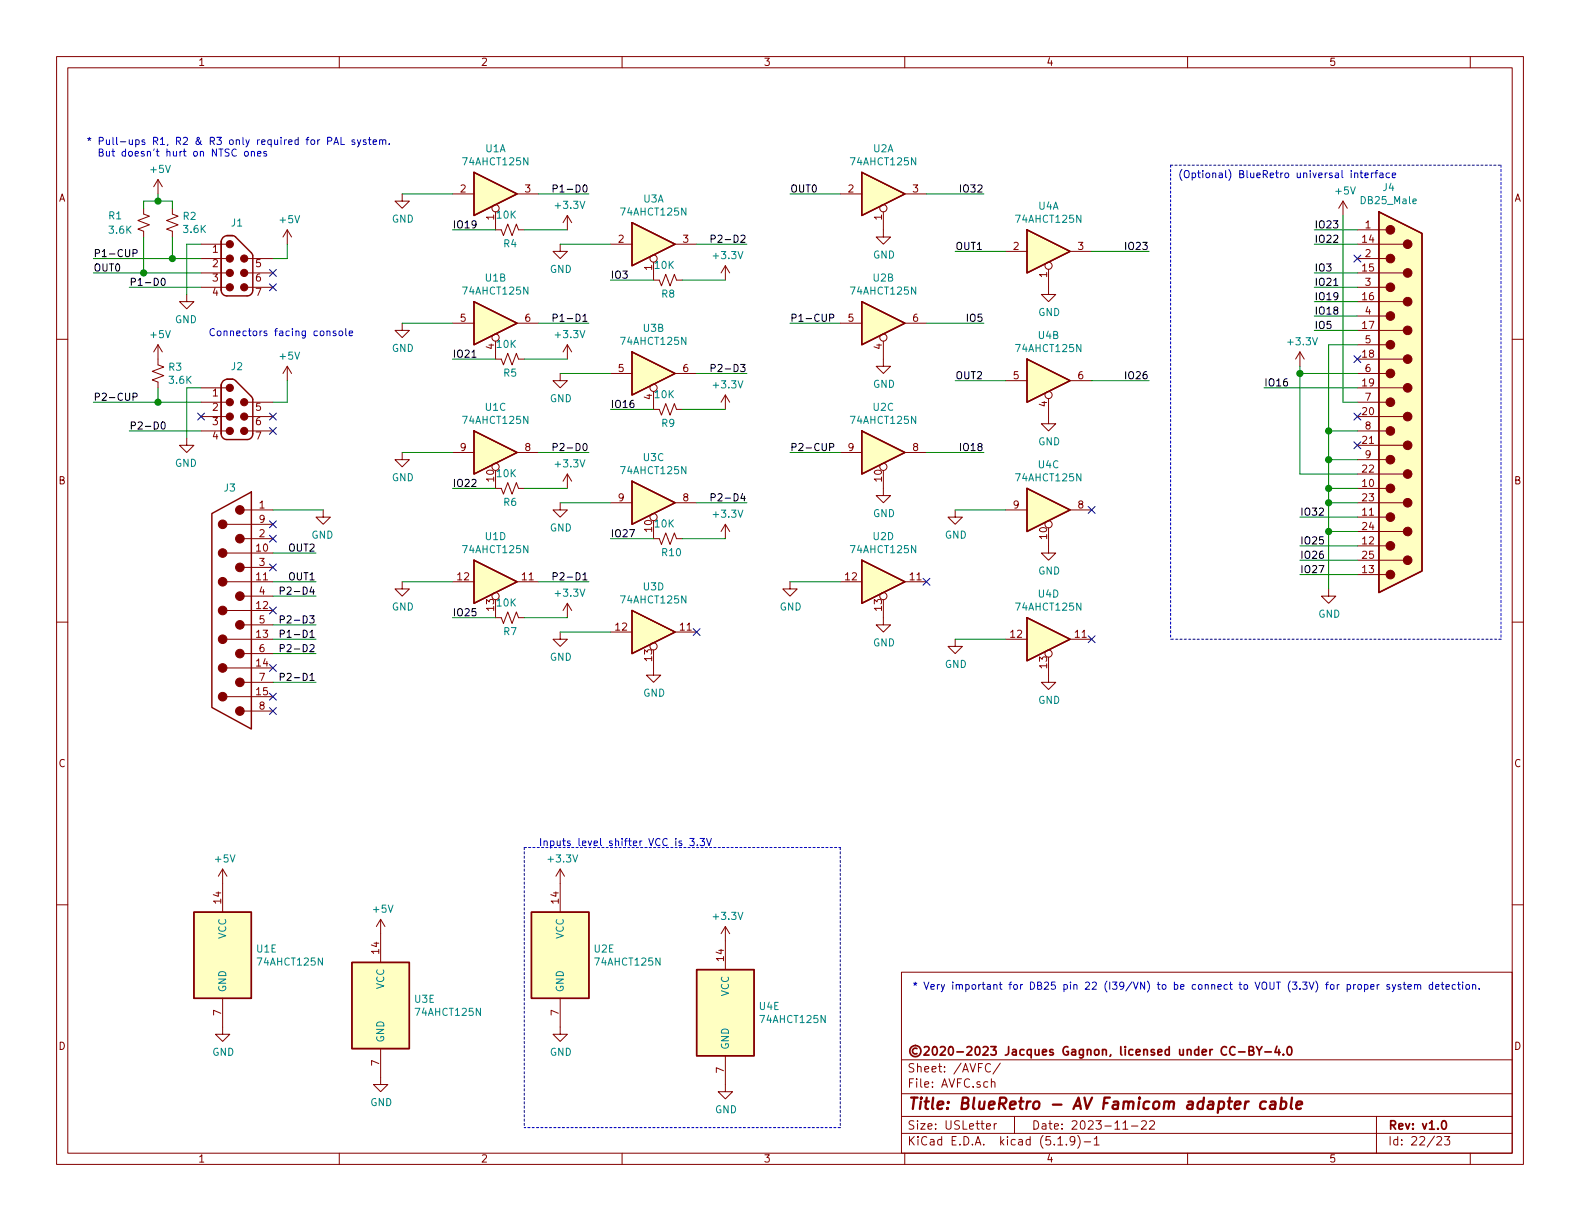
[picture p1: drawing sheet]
EESchema Schematic File Version 4
EELAYER 30 0
EELAYER END
$Descr USLetter 11000 8500
encoding utf-8
Sheet 22 23
Title "BlueRetro - AV Famicom adapter cable"
Date "2023-11-22"
Rev "v1.0"
Comp "©2020-2023 Jacques Gagnon, licensed under CC-BY-4.0"
Comment1 ""
Comment2 ""
Comment3 ""
Comment4 ""
$EndDescr
$Comp
L 74xx:74LS125 U?
U 1 1
P 3450 1350
AR Path="/5F127084/6565B64D" Ref="U?"  Part="1" 
AR Path="/5F1E85DD/6565B64D" Ref="U?"  Part="1" 
AR Path="/65620D27/6565B64D" Ref="U1"  Part="1" 
F 0 "U1" H 3450 1667 50  0000 C CNN
F 1 "74AHCT125N" H 3450 1576 50  0000 C CNN
F 2 "" H 3450 1350 50  0001 C CNN
F 3 "http://www.ti.com/lit/gpn/sn74LS125" H 3450 1350 50  0001 C CNN
	1    3450 1350
	1    0    0    -1  
$EndComp
$Comp
L 74xx:74LS125 U?
U 2 1
P 3450 2250
AR Path="/5F127084/6565B653" Ref="U?"  Part="2" 
AR Path="/5F1E85DD/6565B653" Ref="U?"  Part="2" 
AR Path="/65620D27/6565B653" Ref="U1"  Part="2" 
F 0 "U1" H 3450 2567 50  0000 C CNN
F 1 "74AHCT125N" H 3450 2476 50  0000 C CNN
F 2 "" H 3450 2250 50  0001 C CNN
F 3 "http://www.ti.com/lit/gpn/sn74LS125" H 3450 2250 50  0001 C CNN
	2    3450 2250
	1    0    0    -1  
$EndComp
$Comp
L 74xx:74LS125 U?
U 3 1
P 3450 3150
AR Path="/5F127084/6565B659" Ref="U?"  Part="3" 
AR Path="/5F1E85DD/6565B659" Ref="U?"  Part="3" 
AR Path="/65620D27/6565B659" Ref="U1"  Part="3" 
F 0 "U1" H 3450 3467 50  0000 C CNN
F 1 "74AHCT125N" H 3450 3376 50  0000 C CNN
F 2 "" H 3450 3150 50  0001 C CNN
F 3 "http://www.ti.com/lit/gpn/sn74LS125" H 3450 3150 50  0001 C CNN
	3    3450 3150
	1    0    0    -1  
$EndComp
$Comp
L 74xx:74LS125 U?
U 4 1
P 3450 4050
AR Path="/5F127084/6565B65F" Ref="U?"  Part="4" 
AR Path="/5F1E85DD/6565B65F" Ref="U?"  Part="4" 
AR Path="/65620D27/6565B65F" Ref="U1"  Part="4" 
F 0 "U1" H 3450 4367 50  0000 C CNN
F 1 "74AHCT125N" H 3450 4276 50  0000 C CNN
F 2 "" H 3450 4050 50  0001 C CNN
F 3 "http://www.ti.com/lit/gpn/sn74LS125" H 3450 4050 50  0001 C CNN
	4    3450 4050
	1    0    0    -1  
$EndComp
$Comp
L 74xx:74LS125 U?
U 1 1
P 6150 1350
AR Path="/5F127084/6565B665" Ref="U?"  Part="1" 
AR Path="/5F1E85DD/6565B665" Ref="U?"  Part="1" 
AR Path="/65620D27/6565B665" Ref="U2"  Part="1" 
F 0 "U2" H 6150 1667 50  0000 C CNN
F 1 "74AHCT125N" H 6150 1576 50  0000 C CNN
F 2 "" H 6150 1350 50  0001 C CNN
F 3 "http://www.ti.com/lit/gpn/sn74LS125" H 6150 1350 50  0001 C CNN
	1    6150 1350
	1    0    0    -1  
$EndComp
$Comp
L 74xx:74LS125 U?
U 2 1
P 6150 2250
AR Path="/5F127084/6565B66B" Ref="U?"  Part="2" 
AR Path="/5F1E85DD/6565B66B" Ref="U?"  Part="2" 
AR Path="/65620D27/6565B66B" Ref="U2"  Part="2" 
F 0 "U2" H 6150 2567 50  0000 C CNN
F 1 "74AHCT125N" H 6150 2476 50  0000 C CNN
F 2 "" H 6150 2250 50  0001 C CNN
F 3 "http://www.ti.com/lit/gpn/sn74LS125" H 6150 2250 50  0001 C CNN
	2    6150 2250
	1    0    0    -1  
$EndComp
$Comp
L 74xx:74LS125 U?
U 3 1
P 6150 3150
AR Path="/5F127084/6565B671" Ref="U?"  Part="3" 
AR Path="/5F1E85DD/6565B671" Ref="U?"  Part="3" 
AR Path="/65620D27/6565B671" Ref="U2"  Part="3" 
F 0 "U2" H 6150 3467 50  0000 C CNN
F 1 "74AHCT125N" H 6150 3376 50  0000 C CNN
F 2 "" H 6150 3150 50  0001 C CNN
F 3 "http://www.ti.com/lit/gpn/sn74LS125" H 6150 3150 50  0001 C CNN
	3    6150 3150
	1    0    0    -1  
$EndComp
$Comp
L 74xx:74LS125 U?
U 4 1
P 6150 4050
AR Path="/5F127084/6565B677" Ref="U?"  Part="4" 
AR Path="/5F1E85DD/6565B677" Ref="U?"  Part="4" 
AR Path="/65620D27/6565B677" Ref="U2"  Part="4" 
F 0 "U2" H 6150 4367 50  0000 C CNN
F 1 "74AHCT125N" H 6150 4276 50  0000 C CNN
F 2 "" H 6150 4050 50  0001 C CNN
F 3 "http://www.ti.com/lit/gpn/sn74LS125" H 6150 4050 50  0001 C CNN
	4    6150 4050
	1    0    0    -1  
$EndComp
$Comp
L 74xx:74LS125 U?
U 5 1
P 3900 6650
AR Path="/5F127084/6565B67D" Ref="U?"  Part="5" 
AR Path="/5F1E85DD/6565B67D" Ref="U?"  Part="5" 
AR Path="/65620D27/6565B67D" Ref="U2"  Part="5" 
F 0 "U2" H 4130 6696 50  0000 L CNN
F 1 "74AHCT125N" H 4130 6605 50  0000 L CNN
F 2 "" H 3900 6650 50  0001 C CNN
F 3 "http://www.ti.com/general/docs/suppproductinfo.tsp?distId=10&gotoUrl=http%3A%2F%2Fwww.ti.com%2Flit%2Fgpn%2Fsn74ahct125" H 3900 6650 50  0001 C CNN
	5    3900 6650
	1    0    0    -1  
$EndComp
$Comp
L 74xx:74LS125 U?
U 5 1
P 1550 6650
AR Path="/5F127084/6565B683" Ref="U?"  Part="5" 
AR Path="/5F1E85DD/6565B683" Ref="U?"  Part="5" 
AR Path="/65620D27/6565B683" Ref="U1"  Part="5" 
F 0 "U1" H 1780 6696 50  0000 L CNN
F 1 "74AHCT125N" H 1780 6605 50  0000 L CNN
F 2 "" H 1550 6650 50  0001 C CNN
F 3 "http://www.ti.com/general/docs/suppproductinfo.tsp?distId=10&gotoUrl=http%3A%2F%2Fwww.ti.com%2Flit%2Fgpn%2Fsn74ahct125" H 1550 6650 50  0001 C CNN
	5    1550 6650
	1    0    0    -1  
$EndComp
$Comp
L power:GND #PWR?
U 1 1
P 6150 4300
AR Path="/5F127084/6565B689" Ref="#PWR?"  Part="1" 
AR Path="/5F1E85DD/6565B689" Ref="#PWR?"  Part="1" 
AR Path="/65620D27/6565B689" Ref="#PWR?"  Part="1" 
F 0 "#PWR?" H 6150 4050 50  0001 C CNN
F 1 "GND" H 6155 4127 50  0000 C CNN
F 2 "" H 6150 4300 50  0001 C CNN
F 3 "" H 6150 4300 50  0001 C CNN
	1    6150 4300
	1    0    0    -1  
$EndComp
$Comp
L power:GND #PWR?
U 1 1
P 6150 3400
AR Path="/5F127084/6565B68F" Ref="#PWR?"  Part="1" 
AR Path="/5F1E85DD/6565B68F" Ref="#PWR?"  Part="1" 
AR Path="/65620D27/6565B68F" Ref="#PWR?"  Part="1" 
F 0 "#PWR?" H 6150 3150 50  0001 C CNN
F 1 "GND" H 6155 3227 50  0000 C CNN
F 2 "" H 6150 3400 50  0001 C CNN
F 3 "" H 6150 3400 50  0001 C CNN
	1    6150 3400
	1    0    0    -1  
$EndComp
$Comp
L power:GND #PWR?
U 1 1
P 6150 1600
AR Path="/5F127084/6565B695" Ref="#PWR?"  Part="1" 
AR Path="/5F1E85DD/6565B695" Ref="#PWR?"  Part="1" 
AR Path="/65620D27/6565B695" Ref="#PWR?"  Part="1" 
F 0 "#PWR?" H 6150 1350 50  0001 C CNN
F 1 "GND" H 6155 1427 50  0000 C CNN
F 2 "" H 6150 1600 50  0001 C CNN
F 3 "" H 6150 1600 50  0001 C CNN
	1    6150 1600
	1    0    0    -1  
$EndComp
$Comp
L power:GND #PWR?
U 1 1
P 6150 2500
AR Path="/5F127084/6565B69B" Ref="#PWR?"  Part="1" 
AR Path="/5F1E85DD/6565B69B" Ref="#PWR?"  Part="1" 
AR Path="/65620D27/6565B69B" Ref="#PWR?"  Part="1" 
F 0 "#PWR?" H 6150 2250 50  0001 C CNN
F 1 "GND" H 6155 2327 50  0000 C CNN
F 2 "" H 6150 2500 50  0001 C CNN
F 3 "" H 6150 2500 50  0001 C CNN
	1    6150 2500
	1    0    0    -1  
$EndComp
$Comp
L power:GND #PWR?
U 1 1
P 3900 7150
AR Path="/5F127084/6565B6A1" Ref="#PWR?"  Part="1" 
AR Path="/5F1E85DD/6565B6A1" Ref="#PWR?"  Part="1" 
AR Path="/65620D27/6565B6A1" Ref="#PWR?"  Part="1" 
F 0 "#PWR?" H 3900 6900 50  0001 C CNN
F 1 "GND" H 3905 6977 50  0000 C CNN
F 2 "" H 3900 7150 50  0001 C CNN
F 3 "" H 3900 7150 50  0001 C CNN
	1    3900 7150
	1    0    0    -1  
$EndComp
$Comp
L power:GND #PWR?
U 1 1
P 1550 7150
AR Path="/5F127084/6565B6A7" Ref="#PWR?"  Part="1" 
AR Path="/5F1E85DD/6565B6A7" Ref="#PWR?"  Part="1" 
AR Path="/65620D27/6565B6A7" Ref="#PWR?"  Part="1" 
F 0 "#PWR?" H 1550 6900 50  0001 C CNN
F 1 "GND" H 1555 6977 50  0000 C CNN
F 2 "" H 1550 7150 50  0001 C CNN
F 3 "" H 1550 7150 50  0001 C CNN
	1    1550 7150
	1    0    0    -1  
$EndComp
$Comp
L power:+3.3V #PWR?
U 1 1
P 3900 6150
AR Path="/5F127084/6565B6AD" Ref="#PWR?"  Part="1" 
AR Path="/5F1E85DD/6565B6AD" Ref="#PWR?"  Part="1" 
AR Path="/65620D27/6565B6AD" Ref="#PWR?"  Part="1" 
F 0 "#PWR?" H 3900 6000 50  0001 C CNN
F 1 "+3.3V" H 3915 6323 50  0000 C CNN
F 2 "" H 3900 6150 50  0001 C CNN
F 3 "" H 3900 6150 50  0001 C CNN
	1    3900 6150
	1    0    0    -1  
$EndComp
$Comp
L power:+5V #PWR?
U 1 1
P 1550 6150
AR Path="/5F127084/6565B6B3" Ref="#PWR?"  Part="1" 
AR Path="/5F1E85DD/6565B6B3" Ref="#PWR?"  Part="1" 
AR Path="/65620D27/6565B6B3" Ref="#PWR?"  Part="1" 
F 0 "#PWR?" H 1550 6000 50  0001 C CNN
F 1 "+5V" H 1565 6323 50  0000 C CNN
F 2 "" H 1550 6150 50  0001 C CNN
F 3 "" H 1550 6150 50  0001 C CNN
	1    1550 6150
	1    0    0    -1  
$EndComp
Text Notes 3750 5900 0    50   ~ 0
Inputs level shifter VCC is 3.3V
Wire Wire Line
	3450 1600 3150 1600
Wire Wire Line
	3450 2500 3150 2500
Wire Wire Line
	3450 3400 3150 3400
Wire Wire Line
	3450 4300 3150 4300
Wire Wire Line
	3750 1350 4100 1350
Wire Wire Line
	3750 2250 4100 2250
Wire Wire Line
	3750 3150 4100 3150
Wire Wire Line
	3750 4050 4100 4050
Wire Wire Line
	5850 1350 5500 1350
Wire Wire Line
	5850 2250 5500 2250
Wire Wire Line
	5850 3150 5500 3150
Wire Wire Line
	5850 4050 5500 4050
Wire Wire Line
	6450 3150 6850 3150
Wire Wire Line
	6450 2250 6850 2250
Wire Wire Line
	6450 1350 6850 1350
Text Label 6850 2250 2    50   ~ 0
IO5
Text Label 6850 3150 2    50   ~ 0
IO18
$Comp
L Connector_Gaming:NES J?
U 1 1
P 1600 2900
AR Path="/5F127084/6565B6CF" Ref="J?"  Part="1" 
AR Path="/5F1E85DD/6565B6CF" Ref="J?"  Part="1" 
AR Path="/65620D27/6565B6CF" Ref="J2"  Part="1" 
F 0 "J2" H 1650 3250 50  0000 C CNN
F 1 "Conn_01x07" H 1600 3350 50  0001 C CNN
F 2 "" H 1600 2900 50  0001 C CNN
F 3 "~" H 1600 2900 50  0001 C CNN
	1    1600 2900
	1    0    0    -1  
$EndComp
$Comp
L power:GND #PWR?
U 1 1
P 1300 2050
AR Path="/5F127084/6565B6D5" Ref="#PWR?"  Part="1" 
AR Path="/5F1E85DD/6565B6D5" Ref="#PWR?"  Part="1" 
AR Path="/65620D27/6565B6D5" Ref="#PWR?"  Part="1" 
F 0 "#PWR?" H 1300 1800 50  0001 C CNN
F 1 "GND" H 1305 1877 50  0000 C CNN
F 2 "" H 1300 2050 50  0001 C CNN
F 3 "" H 1300 2050 50  0001 C CNN
	1    1300 2050
	-1   0    0    -1  
$EndComp
$Comp
L power:GND #PWR?
U 1 1
P 1300 3050
AR Path="/5F127084/6565B6DB" Ref="#PWR?"  Part="1" 
AR Path="/5F1E85DD/6565B6DB" Ref="#PWR?"  Part="1" 
AR Path="/65620D27/6565B6DB" Ref="#PWR?"  Part="1" 
F 0 "#PWR?" H 1300 2800 50  0001 C CNN
F 1 "GND" H 1305 2877 50  0000 C CNN
F 2 "" H 1300 3050 50  0001 C CNN
F 3 "" H 1300 3050 50  0001 C CNN
	1    1300 3050
	-1   0    0    -1  
$EndComp
$Comp
L power:+5V #PWR?
U 1 1
P 2000 2650
AR Path="/5F127084/6565B6E1" Ref="#PWR?"  Part="1" 
AR Path="/5F1E85DD/6565B6E1" Ref="#PWR?"  Part="1" 
AR Path="/65620D27/6565B6E1" Ref="#PWR?"  Part="1" 
F 0 "#PWR?" H 2000 2500 50  0001 C CNN
F 1 "+5V" H 2015 2823 50  0000 C CNN
F 2 "" H 2000 2650 50  0001 C CNN
F 3 "" H 2000 2650 50  0001 C CNN
	1    2000 2650
	1    0    0    -1  
$EndComp
$Comp
L power:+5V #PWR?
U 1 1
P 2000 1700
AR Path="/5F127084/6565B6E7" Ref="#PWR?"  Part="1" 
AR Path="/5F1E85DD/6565B6E7" Ref="#PWR?"  Part="1" 
AR Path="/65620D27/6565B6E7" Ref="#PWR?"  Part="1" 
F 0 "#PWR?" H 2000 1550 50  0001 C CNN
F 1 "+5V" H 2015 1873 50  0000 C CNN
F 2 "" H 2000 1700 50  0001 C CNN
F 3 "" H 2000 1700 50  0001 C CNN
	1    2000 1700
	1    0    0    -1  
$EndComp
$Comp
L Connector_Gaming:Atari5200_Famicom_NeoGeoAES_PCGamePort_DA15 J?
U 1 1
P 1600 4250
AR Path="/5F1E85DD/6565B6ED" Ref="J?"  Part="1" 
AR Path="/65620D27/6565B6ED" Ref="J3"  Part="1" 
F 0 "J3" H 1600 3400 50  0000 C CNN
F 1 "DB15_Female" H 1506 5151 50  0001 C CNN
F 2 "" H 1600 4250 50  0001 C CNN
F 3 " ~" H 1600 4250 50  0001 C CNN
	1    1600 4250
	-1   0    0    1   
$EndComp
Wire Wire Line
	1900 4450 2200 4450
Wire Wire Line
	1900 4750 2200 4750
NoConn ~ 1900 3750
NoConn ~ 1900 3950
NoConn ~ 1900 4250
NoConn ~ 1900 4650
NoConn ~ 1900 4850
NoConn ~ 1900 4950
Text Label 2200 4450 2    50   ~ 0
P1-D1
Text Label 2200 4750 2    50   ~ 0
P2-D1
Wire Wire Line
	1400 2700 1300 2700
Text Label 650  2800 0    50   ~ 0
P2-CUP
Wire Wire Line
	1400 3000 900  3000
NoConn ~ 1900 2900
NoConn ~ 1900 3000
NoConn ~ 1400 2900
Text Label 900  3000 0    50   ~ 0
P2-D0
Wire Wire Line
	1300 2700 1300 3050
Wire Wire Line
	1400 1700 1300 1700
Text Label 650  1800 0    50   ~ 0
P1-CUP
Text Label 650  1900 0    50   ~ 0
OUT0
Text Label 900  2000 0    50   ~ 0
P1-D0
NoConn ~ 1900 1900
NoConn ~ 1900 2000
Text Label 3150 1600 0    50   ~ 0
IO19
Text Label 3150 2500 0    50   ~ 0
IO21
Text Label 3150 3400 0    50   ~ 0
IO22
Text Label 3150 4300 0    50   ~ 0
IO25
Text Label 5500 1350 0    50   ~ 0
OUT0
Text Label 5500 2250 0    50   ~ 0
P1-CUP
Text Label 5500 3150 0    50   ~ 0
P2-CUP
Text Label 4100 1350 2    50   ~ 0
P1-D0
Text Label 4100 3150 2    50   ~ 0
P2-D0
Text Label 4100 2250 2    50   ~ 0
P1-D1
Text Label 4100 4050 2    50   ~ 0
P2-D1
Text Label 6850 1350 2    50   ~ 0
IO32
$Comp
L power:GND #PWR?
U 1 1
P 5500 4050
AR Path="/5F127084/6565B71E" Ref="#PWR?"  Part="1" 
AR Path="/5F1E85DD/6565B71E" Ref="#PWR?"  Part="1" 
AR Path="/65620D27/6565B71E" Ref="#PWR?"  Part="1" 
F 0 "#PWR?" H 5500 3800 50  0001 C CNN
F 1 "GND" H 5505 3877 50  0000 C CNN
F 2 "" H 5500 4050 50  0001 C CNN
F 3 "" H 5500 4050 50  0001 C CNN
	1    5500 4050
	1    0    0    -1  
$EndComp
NoConn ~ 6450 4050
Text Notes 6350 6900 0    50   ~ 0
* Very important for DB25 pin 22 (I39/VN) to be connect to VOUT (3.3V) for proper system detection.
Wire Wire Line
	1400 2000 900  2000
Wire Wire Line
	1300 1700 1300 2050
$Comp
L Connector_Gaming:NES J?
U 1 1
P 1600 1900
AR Path="/5F127084/6565B76F" Ref="J?"  Part="1" 
AR Path="/5F1E85DD/6565B76F" Ref="J?"  Part="1" 
AR Path="/65620D27/6565B76F" Ref="J1"  Part="1" 
F 0 "J1" H 1650 2250 50  0000 C CNN
F 1 "Conn_01x07" H 1600 2350 50  0001 C CNN
F 2 "" H 1600 1900 50  0001 C CNN
F 3 "~" H 1600 1900 50  0001 C CNN
	1    1600 1900
	1    0    0    -1  
$EndComp
Wire Wire Line
	1900 1800 2000 1800
Wire Wire Line
	2000 1800 2000 1700
Text Notes 1450 2350 0    50   ~ 0
Connectors facing console
Wire Wire Line
	1900 2800 2000 2800
Wire Wire Line
	2000 2800 2000 2650
$Comp
L Device:R_Small_US R?
U 1 1
P 1200 1550
AR Path="/5F1E85DD/6565B77A" Ref="R?"  Part="1" 
AR Path="/65620D27/6565B77A" Ref="R2"  Part="1" 
F 0 "R2" H 1268 1596 50  0000 L CNN
F 1 "3.6K" H 1268 1505 50  0000 L CNN
F 2 "" H 1200 1550 50  0001 C CNN
F 3 "~" H 1200 1550 50  0001 C CNN
	1    1200 1550
	1    0    0    -1  
$EndComp
Wire Wire Line
	650  1900 1000 1900
Wire Wire Line
	650  2800 1100 2800
$Comp
L Device:R_Small_US R?
U 1 1
P 1000 1550
AR Path="/5F1E85DD/6565B782" Ref="R?"  Part="1" 
AR Path="/65620D27/6565B782" Ref="R1"  Part="1" 
F 0 "R1" H 750 1600 50  0000 L CNN
F 1 "3.6K" H 750 1500 50  0000 L CNN
F 2 "" H 1000 1550 50  0001 C CNN
F 3 "~" H 1000 1550 50  0001 C CNN
	1    1000 1550
	1    0    0    -1  
$EndComp
$Comp
L Device:R_Small_US R?
U 1 1
P 1100 2600
AR Path="/5F1E85DD/6565B788" Ref="R?"  Part="1" 
AR Path="/65620D27/6565B788" Ref="R3"  Part="1" 
F 0 "R3" H 1168 2646 50  0000 L CNN
F 1 "3.6K" H 1168 2555 50  0000 L CNN
F 2 "" H 1100 2600 50  0001 C CNN
F 3 "~" H 1100 2600 50  0001 C CNN
	1    1100 2600
	1    0    0    -1  
$EndComp
$Comp
L power:+5V #PWR?
U 1 1
P 1100 2500
AR Path="/5F127084/6565B78E" Ref="#PWR?"  Part="1" 
AR Path="/5F1E85DD/6565B78E" Ref="#PWR?"  Part="1" 
AR Path="/65620D27/6565B78E" Ref="#PWR?"  Part="1" 
F 0 "#PWR?" H 1100 2350 50  0001 C CNN
F 1 "+5V" H 1115 2673 50  0000 C CNN
F 2 "" H 1100 2500 50  0001 C CNN
F 3 "" H 1100 2500 50  0001 C CNN
	1    1100 2500
	1    0    0    -1  
$EndComp
$Comp
L power:+5V #PWR?
U 1 1
P 1100 1350
AR Path="/5F127084/6565B794" Ref="#PWR?"  Part="1" 
AR Path="/5F1E85DD/6565B794" Ref="#PWR?"  Part="1" 
AR Path="/65620D27/6565B794" Ref="#PWR?"  Part="1" 
F 0 "#PWR?" H 1100 1200 50  0001 C CNN
F 1 "+5V" H 1115 1523 50  0000 C CNN
F 2 "" H 1100 1350 50  0001 C CNN
F 3 "" H 1100 1350 50  0001 C CNN
	1    1100 1350
	1    0    0    -1  
$EndComp
Wire Wire Line
	1100 2700 1100 2800
Connection ~ 1100 2800
Wire Wire Line
	1100 2800 1400 2800
Wire Wire Line
	1000 1450 1000 1400
Wire Wire Line
	1000 1400 1100 1400
Wire Wire Line
	1100 1400 1100 1350
Wire Wire Line
	1100 1400 1200 1400
Wire Wire Line
	1200 1400 1200 1450
Connection ~ 1100 1400
Wire Wire Line
	650  1800 1200 1800
Wire Wire Line
	1200 1650 1200 1800
Connection ~ 1200 1800
Wire Wire Line
	1200 1800 1400 1800
Wire Wire Line
	1000 1650 1000 1900
Connection ~ 1000 1900
Wire Wire Line
	1000 1900 1400 1900
Text Notes 600  1100 0    50   ~ 0
* Pull-ups R1, R2 & R3 only required for PAL system.\n  But doesn't hurt on NTSC ones
Wire Wire Line
	3150 1350 2800 1350
$Comp
L power:GND #PWR?
U 1 1
P 2800 1350
AR Path="/5F127084/6565B7AC" Ref="#PWR?"  Part="1" 
AR Path="/5F1E85DD/6565B7AC" Ref="#PWR?"  Part="1" 
AR Path="/65620D27/6565B7AC" Ref="#PWR?"  Part="1" 
F 0 "#PWR?" H 2800 1100 50  0001 C CNN
F 1 "GND" H 2805 1177 50  0000 C CNN
F 2 "" H 2800 1350 50  0001 C CNN
F 3 "" H 2800 1350 50  0001 C CNN
	1    2800 1350
	1    0    0    -1  
$EndComp
Wire Wire Line
	3150 2250 2800 2250
$Comp
L power:GND #PWR?
U 1 1
P 2800 2250
AR Path="/5F127084/6565B7B3" Ref="#PWR?"  Part="1" 
AR Path="/5F1E85DD/6565B7B3" Ref="#PWR?"  Part="1" 
AR Path="/65620D27/6565B7B3" Ref="#PWR?"  Part="1" 
F 0 "#PWR?" H 2800 2000 50  0001 C CNN
F 1 "GND" H 2805 2077 50  0000 C CNN
F 2 "" H 2800 2250 50  0001 C CNN
F 3 "" H 2800 2250 50  0001 C CNN
	1    2800 2250
	1    0    0    -1  
$EndComp
Wire Wire Line
	3150 3150 2800 3150
$Comp
L power:GND #PWR?
U 1 1
P 2800 3150
AR Path="/5F127084/6565B7BA" Ref="#PWR?"  Part="1" 
AR Path="/5F1E85DD/6565B7BA" Ref="#PWR?"  Part="1" 
AR Path="/65620D27/6565B7BA" Ref="#PWR?"  Part="1" 
F 0 "#PWR?" H 2800 2900 50  0001 C CNN
F 1 "GND" H 2805 2977 50  0000 C CNN
F 2 "" H 2800 3150 50  0001 C CNN
F 3 "" H 2800 3150 50  0001 C CNN
	1    2800 3150
	1    0    0    -1  
$EndComp
Wire Wire Line
	3150 4050 2800 4050
$Comp
L power:GND #PWR?
U 1 1
P 2800 4050
AR Path="/5F127084/6565B7C1" Ref="#PWR?"  Part="1" 
AR Path="/5F1E85DD/6565B7C1" Ref="#PWR?"  Part="1" 
AR Path="/65620D27/6565B7C1" Ref="#PWR?"  Part="1" 
F 0 "#PWR?" H 2800 3800 50  0001 C CNN
F 1 "GND" H 2805 3877 50  0000 C CNN
F 2 "" H 2800 4050 50  0001 C CNN
F 3 "" H 2800 4050 50  0001 C CNN
	1    2800 4050
	1    0    0    -1  
$EndComp
Wire Wire Line
	1900 3550 2250 3550
$Comp
L power:GND #PWR?
U 1 1
P 2250 3550
AR Path="/5F127084/6565B7C8" Ref="#PWR?"  Part="1" 
AR Path="/5F1E85DD/6565B7C8" Ref="#PWR?"  Part="1" 
AR Path="/65620D27/6565B7C8" Ref="#PWR?"  Part="1" 
F 0 "#PWR?" H 2250 3300 50  0001 C CNN
F 1 "GND" H 2255 3377 50  0000 C CNN
F 2 "" H 2250 3550 50  0001 C CNN
F 3 "" H 2250 3550 50  0001 C CNN
	1    2250 3550
	-1   0    0    -1  
$EndComp
$Comp
L Connector:DB25_Male J?
U 1 1
P 9750 2800
AR Path="/5F127084/656A1080" Ref="J?"  Part="1" 
AR Path="/5F1E85DD/656A1080" Ref="J?"  Part="1" 
AR Path="/5F2C5C0D/656A1080" Ref="J?"  Part="1" 
AR Path="/65620D27/656A1080" Ref="J4"  Part="1" 
F 0 "J4" H 9668 1308 50  0000 C CNN
F 1 "DB25_Male" H 9668 1399 50  0000 C CNN
F 2 "" H 9750 2800 50  0001 C CNN
F 3 " ~" H 9750 2800 50  0001 C CNN
	1    9750 2800
	1    0    0    1   
$EndComp
Wire Wire Line
	9150 2000 9450 2000
Wire Wire Line
	9150 2200 9450 2200
$Comp
L power:+5V #PWR?
U 1 1
P 9350 1500
AR Path="/5F127084/656A1088" Ref="#PWR?"  Part="1" 
AR Path="/5F1E85DD/656A1088" Ref="#PWR?"  Part="1" 
AR Path="/5F2C5C0D/656A1088" Ref="#PWR?"  Part="1" 
AR Path="/65620D27/656A1088" Ref="#PWR?"  Part="1" 
F 0 "#PWR?" H 9350 1350 50  0001 C CNN
F 1 "+5V" H 9365 1673 50  0000 C CNN
F 2 "" H 9350 1500 50  0001 C CNN
F 3 "" H 9350 1500 50  0001 C CNN
	1    9350 1500
	1    0    0    -1  
$EndComp
$Comp
L power:GND #PWR?
U 1 1
P 9250 4100
AR Path="/5F127084/656A108E" Ref="#PWR?"  Part="1" 
AR Path="/5F1E85DD/656A108E" Ref="#PWR?"  Part="1" 
AR Path="/5F2C5C0D/656A108E" Ref="#PWR?"  Part="1" 
AR Path="/65620D27/656A108E" Ref="#PWR?"  Part="1" 
F 0 "#PWR?" H 9250 3850 50  0001 C CNN
F 1 "GND" H 9255 3927 50  0000 C CNN
F 2 "" H 9250 4100 50  0001 C CNN
F 3 "" H 9250 4100 50  0001 C CNN
	1    9250 4100
	1    0    0    -1  
$EndComp
Wire Wire Line
	9450 2400 9250 2400
Wire Wire Line
	9450 3200 9250 3200
Wire Wire Line
	9350 1500 9350 2800
Wire Wire Line
	9350 2800 9450 2800
$Comp
L power:+3.3V #PWR?
U 1 1
P 9050 2550
AR Path="/5F127084/656A1098" Ref="#PWR?"  Part="1" 
AR Path="/5F1E85DD/656A1098" Ref="#PWR?"  Part="1" 
AR Path="/5F2C5C0D/656A1098" Ref="#PWR?"  Part="1" 
AR Path="/65620D27/656A1098" Ref="#PWR?"  Part="1" 
F 0 "#PWR?" H 9050 2400 50  0001 C CNN
F 1 "+3.3V" H 9065 2723 50  0000 C CNN
F 2 "" H 9050 2550 50  0001 C CNN
F 3 "" H 9050 2550 50  0001 C CNN
	1    9050 2550
	1    0    0    -1  
$EndComp
Text Label 9150 2100 0    50   ~ 0
IO19
Text Label 9150 2000 0    50   ~ 0
IO21
Text Label 9150 1700 0    50   ~ 0
IO22
Text Label 9050 3800 0    50   ~ 0
IO25
Wire Wire Line
	9450 2300 9150 2300
Wire Wire Line
	9050 2600 9050 2550
Wire Wire Line
	9050 2600 9450 2600
Text Label 9150 2300 0    50   ~ 0
IO5
Text Label 9150 2200 0    50   ~ 0
IO18
Text Label 9050 3600 0    50   ~ 0
IO32
Wire Wire Line
	9250 2400 9250 3000
Wire Wire Line
	9250 4100 9250 3700
Connection ~ 9250 3200
Wire Wire Line
	9450 3000 9250 3000
Connection ~ 9250 3000
Wire Wire Line
	9250 3000 9250 3200
Wire Wire Line
	9450 2100 9150 2100
Wire Wire Line
	9450 1700 9150 1700
Wire Wire Line
	9450 3800 9050 3800
Wire Wire Line
	9450 3600 9050 3600
NoConn ~ 9450 1800
NoConn ~ 9450 2500
NoConn ~ 9450 2900
NoConn ~ 9450 3100
Wire Wire Line
	9450 3400 9250 3400
Connection ~ 9250 3400
Wire Wire Line
	9450 3500 9250 3500
Connection ~ 9250 3500
Wire Wire Line
	9250 3500 9250 3400
Wire Wire Line
	9450 3700 9250 3700
Connection ~ 9250 3700
Wire Wire Line
	9250 3700 9250 3500
Wire Wire Line
	9250 3200 9250 3400
Wire Wire Line
	9450 3300 9050 3300
Wire Wire Line
	9050 3300 9050 2600
Connection ~ 9050 2600
Wire Notes Line
	8150 1150 10450 1150
Wire Notes Line
	10450 4450 8150 4450
Text Notes 8200 1250 0    50   ~ 0
(Optional) BlueRetro universal interface
Wire Notes Line
	10450 1150 10450 4450
Wire Notes Line
	8150 1150 8150 4450
$Comp
L 74xx:74LS125 U?
U 1 1
P 4550 1700
AR Path="/5F127084/656D6108" Ref="U?"  Part="1" 
AR Path="/5F1E85DD/656D6108" Ref="U?"  Part="1" 
AR Path="/65620D27/656D6108" Ref="U3"  Part="1" 
F 0 "U3" H 4550 2017 50  0000 C CNN
F 1 "74AHCT125N" H 4550 1926 50  0000 C CNN
F 2 "" H 4550 1700 50  0001 C CNN
F 3 "http://www.ti.com/lit/gpn/sn74LS125" H 4550 1700 50  0001 C CNN
	1    4550 1700
	1    0    0    -1  
$EndComp
$Comp
L 74xx:74LS125 U?
U 2 1
P 4550 2600
AR Path="/5F127084/656D610E" Ref="U?"  Part="2" 
AR Path="/5F1E85DD/656D610E" Ref="U?"  Part="2" 
AR Path="/65620D27/656D610E" Ref="U3"  Part="2" 
F 0 "U3" H 4550 2917 50  0000 C CNN
F 1 "74AHCT125N" H 4550 2826 50  0000 C CNN
F 2 "" H 4550 2600 50  0001 C CNN
F 3 "http://www.ti.com/lit/gpn/sn74LS125" H 4550 2600 50  0001 C CNN
	2    4550 2600
	1    0    0    -1  
$EndComp
$Comp
L 74xx:74LS125 U?
U 3 1
P 4550 3500
AR Path="/5F127084/656D6114" Ref="U?"  Part="3" 
AR Path="/5F1E85DD/656D6114" Ref="U?"  Part="3" 
AR Path="/65620D27/656D6114" Ref="U3"  Part="3" 
F 0 "U3" H 4550 3817 50  0000 C CNN
F 1 "74AHCT125N" H 4550 3726 50  0000 C CNN
F 2 "" H 4550 3500 50  0001 C CNN
F 3 "http://www.ti.com/lit/gpn/sn74LS125" H 4550 3500 50  0001 C CNN
	3    4550 3500
	1    0    0    -1  
$EndComp
$Comp
L 74xx:74LS125 U?
U 4 1
P 4550 4400
AR Path="/5F127084/656D611A" Ref="U?"  Part="4" 
AR Path="/5F1E85DD/656D611A" Ref="U?"  Part="4" 
AR Path="/65620D27/656D611A" Ref="U3"  Part="4" 
F 0 "U3" H 4550 4717 50  0000 C CNN
F 1 "74AHCT125N" H 4550 4626 50  0000 C CNN
F 2 "" H 4550 4400 50  0001 C CNN
F 3 "http://www.ti.com/lit/gpn/sn74LS125" H 4550 4400 50  0001 C CNN
	4    4550 4400
	1    0    0    -1  
$EndComp
$Comp
L 74xx:74LS125 U?
U 5 1
P 2650 7000
AR Path="/5F127084/656D6120" Ref="U?"  Part="5" 
AR Path="/5F1E85DD/656D6120" Ref="U?"  Part="5" 
AR Path="/65620D27/656D6120" Ref="U3"  Part="5" 
F 0 "U3" H 2880 7046 50  0000 L CNN
F 1 "74AHCT125N" H 2880 6955 50  0000 L CNN
F 2 "" H 2650 7000 50  0001 C CNN
F 3 "http://www.ti.com/general/docs/suppproductinfo.tsp?distId=10&gotoUrl=http%3A%2F%2Fwww.ti.com%2Flit%2Fgpn%2Fsn74ahct125" H 2650 7000 50  0001 C CNN
	5    2650 7000
	1    0    0    -1  
$EndComp
$Comp
L power:GND #PWR?
U 1 1
P 2650 7500
AR Path="/5F127084/656D6126" Ref="#PWR?"  Part="1" 
AR Path="/5F1E85DD/656D6126" Ref="#PWR?"  Part="1" 
AR Path="/65620D27/656D6126" Ref="#PWR?"  Part="1" 
F 0 "#PWR?" H 2650 7250 50  0001 C CNN
F 1 "GND" H 2655 7327 50  0000 C CNN
F 2 "" H 2650 7500 50  0001 C CNN
F 3 "" H 2650 7500 50  0001 C CNN
	1    2650 7500
	1    0    0    -1  
$EndComp
$Comp
L power:+5V #PWR?
U 1 1
P 2650 6500
AR Path="/5F127084/656D612C" Ref="#PWR?"  Part="1" 
AR Path="/5F1E85DD/656D612C" Ref="#PWR?"  Part="1" 
AR Path="/65620D27/656D612C" Ref="#PWR?"  Part="1" 
F 0 "#PWR?" H 2650 6350 50  0001 C CNN
F 1 "+5V" H 2665 6673 50  0000 C CNN
F 2 "" H 2650 6500 50  0001 C CNN
F 3 "" H 2650 6500 50  0001 C CNN
	1    2650 6500
	1    0    0    -1  
$EndComp
Wire Wire Line
	4550 1950 4250 1950
Wire Wire Line
	4550 2850 4250 2850
Wire Wire Line
	4550 3750 4250 3750
Wire Wire Line
	4850 1700 5200 1700
Wire Wire Line
	4850 2600 5200 2600
Wire Wire Line
	4850 3500 5200 3500
Text Label 4250 1950 0    50   ~ 0
IO3
Text Label 4250 2850 0    50   ~ 0
IO16
Text Label 4250 3750 0    50   ~ 0
IO27
Text Label 5200 1700 2    50   ~ 0
P2-D2
Text Label 5200 3500 2    50   ~ 0
P2-D4
Text Label 5200 2600 2    50   ~ 0
P2-D3
Wire Wire Line
	4250 1700 3900 1700
$Comp
L power:GND #PWR?
U 1 1
P 3900 1700
AR Path="/5F127084/656D6143" Ref="#PWR?"  Part="1" 
AR Path="/5F1E85DD/656D6143" Ref="#PWR?"  Part="1" 
AR Path="/65620D27/656D6143" Ref="#PWR?"  Part="1" 
F 0 "#PWR?" H 3900 1450 50  0001 C CNN
F 1 "GND" H 3905 1527 50  0000 C CNN
F 2 "" H 3900 1700 50  0001 C CNN
F 3 "" H 3900 1700 50  0001 C CNN
	1    3900 1700
	1    0    0    -1  
$EndComp
Wire Wire Line
	4250 2600 3900 2600
$Comp
L power:GND #PWR?
U 1 1
P 3900 2600
AR Path="/5F127084/656D614A" Ref="#PWR?"  Part="1" 
AR Path="/5F1E85DD/656D614A" Ref="#PWR?"  Part="1" 
AR Path="/65620D27/656D614A" Ref="#PWR?"  Part="1" 
F 0 "#PWR?" H 3900 2350 50  0001 C CNN
F 1 "GND" H 3905 2427 50  0000 C CNN
F 2 "" H 3900 2600 50  0001 C CNN
F 3 "" H 3900 2600 50  0001 C CNN
	1    3900 2600
	1    0    0    -1  
$EndComp
Wire Wire Line
	4250 3500 3900 3500
$Comp
L power:GND #PWR?
U 1 1
P 3900 3500
AR Path="/5F127084/656D6151" Ref="#PWR?"  Part="1" 
AR Path="/5F1E85DD/656D6151" Ref="#PWR?"  Part="1" 
AR Path="/65620D27/656D6151" Ref="#PWR?"  Part="1" 
F 0 "#PWR?" H 3900 3250 50  0001 C CNN
F 1 "GND" H 3905 3327 50  0000 C CNN
F 2 "" H 3900 3500 50  0001 C CNN
F 3 "" H 3900 3500 50  0001 C CNN
	1    3900 3500
	1    0    0    -1  
$EndComp
Wire Wire Line
	4250 4400 3900 4400
$Comp
L power:GND #PWR?
U 1 1
P 3900 4400
AR Path="/5F127084/656D6158" Ref="#PWR?"  Part="1" 
AR Path="/5F1E85DD/656D6158" Ref="#PWR?"  Part="1" 
AR Path="/65620D27/656D6158" Ref="#PWR?"  Part="1" 
F 0 "#PWR?" H 3900 4150 50  0001 C CNN
F 1 "GND" H 3905 4227 50  0000 C CNN
F 2 "" H 3900 4400 50  0001 C CNN
F 3 "" H 3900 4400 50  0001 C CNN
	1    3900 4400
	1    0    0    -1  
$EndComp
$Comp
L 74xx:74LS125 U?
U 1 1
P 7300 1750
AR Path="/5F127084/656E9260" Ref="U?"  Part="1" 
AR Path="/5F1E85DD/656E9260" Ref="U?"  Part="1" 
AR Path="/65620D27/656E9260" Ref="U4"  Part="1" 
F 0 "U4" H 7300 2067 50  0000 C CNN
F 1 "74AHCT125N" H 7300 1976 50  0000 C CNN
F 2 "" H 7300 1750 50  0001 C CNN
F 3 "http://www.ti.com/lit/gpn/sn74LS125" H 7300 1750 50  0001 C CNN
	1    7300 1750
	1    0    0    -1  
$EndComp
$Comp
L 74xx:74LS125 U?
U 2 1
P 7300 2650
AR Path="/5F127084/656E9266" Ref="U?"  Part="2" 
AR Path="/5F1E85DD/656E9266" Ref="U?"  Part="2" 
AR Path="/65620D27/656E9266" Ref="U4"  Part="2" 
F 0 "U4" H 7300 2967 50  0000 C CNN
F 1 "74AHCT125N" H 7300 2876 50  0000 C CNN
F 2 "" H 7300 2650 50  0001 C CNN
F 3 "http://www.ti.com/lit/gpn/sn74LS125" H 7300 2650 50  0001 C CNN
	2    7300 2650
	1    0    0    -1  
$EndComp
$Comp
L 74xx:74LS125 U?
U 3 1
P 7300 3550
AR Path="/5F127084/656E926C" Ref="U?"  Part="3" 
AR Path="/5F1E85DD/656E926C" Ref="U?"  Part="3" 
AR Path="/65620D27/656E926C" Ref="U4"  Part="3" 
F 0 "U4" H 7300 3867 50  0000 C CNN
F 1 "74AHCT125N" H 7300 3776 50  0000 C CNN
F 2 "" H 7300 3550 50  0001 C CNN
F 3 "http://www.ti.com/lit/gpn/sn74LS125" H 7300 3550 50  0001 C CNN
	3    7300 3550
	1    0    0    -1  
$EndComp
$Comp
L 74xx:74LS125 U?
U 4 1
P 7300 4450
AR Path="/5F127084/656E9272" Ref="U?"  Part="4" 
AR Path="/5F1E85DD/656E9272" Ref="U?"  Part="4" 
AR Path="/65620D27/656E9272" Ref="U4"  Part="4" 
F 0 "U4" H 7300 4767 50  0000 C CNN
F 1 "74AHCT125N" H 7300 4676 50  0000 C CNN
F 2 "" H 7300 4450 50  0001 C CNN
F 3 "http://www.ti.com/lit/gpn/sn74LS125" H 7300 4450 50  0001 C CNN
	4    7300 4450
	1    0    0    -1  
$EndComp
$Comp
L 74xx:74LS125 U?
U 5 1
P 5050 7050
AR Path="/5F127084/656E9278" Ref="U?"  Part="5" 
AR Path="/5F1E85DD/656E9278" Ref="U?"  Part="5" 
AR Path="/65620D27/656E9278" Ref="U4"  Part="5" 
F 0 "U4" H 5280 7096 50  0000 L CNN
F 1 "74AHCT125N" H 5280 7005 50  0000 L CNN
F 2 "" H 5050 7050 50  0001 C CNN
F 3 "http://www.ti.com/general/docs/suppproductinfo.tsp?distId=10&gotoUrl=http%3A%2F%2Fwww.ti.com%2Flit%2Fgpn%2Fsn74ahct125" H 5050 7050 50  0001 C CNN
	5    5050 7050
	1    0    0    -1  
$EndComp
$Comp
L power:GND #PWR?
U 1 1
P 7300 4700
AR Path="/5F127084/656E927E" Ref="#PWR?"  Part="1" 
AR Path="/5F1E85DD/656E927E" Ref="#PWR?"  Part="1" 
AR Path="/65620D27/656E927E" Ref="#PWR?"  Part="1" 
F 0 "#PWR?" H 7300 4450 50  0001 C CNN
F 1 "GND" H 7305 4527 50  0000 C CNN
F 2 "" H 7300 4700 50  0001 C CNN
F 3 "" H 7300 4700 50  0001 C CNN
	1    7300 4700
	1    0    0    -1  
$EndComp
$Comp
L power:GND #PWR?
U 1 1
P 7300 3800
AR Path="/5F127084/656E9284" Ref="#PWR?"  Part="1" 
AR Path="/5F1E85DD/656E9284" Ref="#PWR?"  Part="1" 
AR Path="/65620D27/656E9284" Ref="#PWR?"  Part="1" 
F 0 "#PWR?" H 7300 3550 50  0001 C CNN
F 1 "GND" H 7305 3627 50  0000 C CNN
F 2 "" H 7300 3800 50  0001 C CNN
F 3 "" H 7300 3800 50  0001 C CNN
	1    7300 3800
	1    0    0    -1  
$EndComp
$Comp
L power:GND #PWR?
U 1 1
P 7300 2000
AR Path="/5F127084/656E928A" Ref="#PWR?"  Part="1" 
AR Path="/5F1E85DD/656E928A" Ref="#PWR?"  Part="1" 
AR Path="/65620D27/656E928A" Ref="#PWR?"  Part="1" 
F 0 "#PWR?" H 7300 1750 50  0001 C CNN
F 1 "GND" H 7305 1827 50  0000 C CNN
F 2 "" H 7300 2000 50  0001 C CNN
F 3 "" H 7300 2000 50  0001 C CNN
	1    7300 2000
	1    0    0    -1  
$EndComp
$Comp
L power:GND #PWR?
U 1 1
P 7300 2900
AR Path="/5F127084/656E9290" Ref="#PWR?"  Part="1" 
AR Path="/5F1E85DD/656E9290" Ref="#PWR?"  Part="1" 
AR Path="/65620D27/656E9290" Ref="#PWR?"  Part="1" 
F 0 "#PWR?" H 7300 2650 50  0001 C CNN
F 1 "GND" H 7305 2727 50  0000 C CNN
F 2 "" H 7300 2900 50  0001 C CNN
F 3 "" H 7300 2900 50  0001 C CNN
	1    7300 2900
	1    0    0    -1  
$EndComp
$Comp
L power:GND #PWR?
U 1 1
P 5050 7550
AR Path="/5F127084/656E9296" Ref="#PWR?"  Part="1" 
AR Path="/5F1E85DD/656E9296" Ref="#PWR?"  Part="1" 
AR Path="/65620D27/656E9296" Ref="#PWR?"  Part="1" 
F 0 "#PWR?" H 5050 7300 50  0001 C CNN
F 1 "GND" H 5055 7377 50  0000 C CNN
F 2 "" H 5050 7550 50  0001 C CNN
F 3 "" H 5050 7550 50  0001 C CNN
	1    5050 7550
	1    0    0    -1  
$EndComp
$Comp
L power:+3.3V #PWR?
U 1 1
P 5050 6550
AR Path="/5F127084/656E929C" Ref="#PWR?"  Part="1" 
AR Path="/5F1E85DD/656E929C" Ref="#PWR?"  Part="1" 
AR Path="/65620D27/656E929C" Ref="#PWR?"  Part="1" 
F 0 "#PWR?" H 5050 6400 50  0001 C CNN
F 1 "+3.3V" H 5065 6723 50  0000 C CNN
F 2 "" H 5050 6550 50  0001 C CNN
F 3 "" H 5050 6550 50  0001 C CNN
	1    5050 6550
	1    0    0    -1  
$EndComp
Wire Wire Line
	7000 1750 6650 1750
Wire Wire Line
	7000 2650 6650 2650
Wire Wire Line
	7000 3550 6650 3550
Wire Wire Line
	7000 4450 6650 4450
Wire Wire Line
	7600 2650 8000 2650
Wire Wire Line
	7600 1750 8000 1750
Text Label 8000 2650 2    50   ~ 0
IO26
Text Label 6650 1750 0    50   ~ 0
OUT1
Text Label 6650 2650 0    50   ~ 0
OUT2
Text Label 8000 1750 2    50   ~ 0
IO23
$Comp
L power:GND #PWR?
U 1 1
P 6650 4450
AR Path="/5F127084/656E92B4" Ref="#PWR?"  Part="1" 
AR Path="/5F1E85DD/656E92B4" Ref="#PWR?"  Part="1" 
AR Path="/65620D27/656E92B4" Ref="#PWR?"  Part="1" 
F 0 "#PWR?" H 6650 4200 50  0001 C CNN
F 1 "GND" H 6655 4277 50  0000 C CNN
F 2 "" H 6650 4450 50  0001 C CNN
F 3 "" H 6650 4450 50  0001 C CNN
	1    6650 4450
	1    0    0    -1  
$EndComp
NoConn ~ 7600 4450
Wire Notes Line
	5850 5900 5850 7850
Wire Notes Line
	5850 7850 3650 7850
Wire Notes Line
	3650 5900 3650 7850
Wire Notes Line
	3650 5900 5850 5900
$Comp
L power:GND #PWR?
U 1 1
P 6650 3550
AR Path="/5F127084/656FAC65" Ref="#PWR?"  Part="1" 
AR Path="/5F1E85DD/656FAC65" Ref="#PWR?"  Part="1" 
AR Path="/65620D27/656FAC65" Ref="#PWR?"  Part="1" 
F 0 "#PWR?" H 6650 3300 50  0001 C CNN
F 1 "GND" H 6655 3377 50  0000 C CNN
F 2 "" H 6650 3550 50  0001 C CNN
F 3 "" H 6650 3550 50  0001 C CNN
	1    6650 3550
	1    0    0    -1  
$EndComp
NoConn ~ 7600 3550
$Comp
L power:GND #PWR?
U 1 1
P 4550 4650
AR Path="/5F127084/656FE1FB" Ref="#PWR?"  Part="1" 
AR Path="/5F1E85DD/656FE1FB" Ref="#PWR?"  Part="1" 
AR Path="/65620D27/656FE1FB" Ref="#PWR?"  Part="1" 
F 0 "#PWR?" H 4550 4400 50  0001 C CNN
F 1 "GND" H 4555 4477 50  0000 C CNN
F 2 "" H 4550 4650 50  0001 C CNN
F 3 "" H 4550 4650 50  0001 C CNN
	1    4550 4650
	1    0    0    -1  
$EndComp
NoConn ~ 4850 4400
Wire Wire Line
	9450 1900 9150 1900
Wire Wire Line
	9450 1600 9150 1600
Wire Wire Line
	8800 2700 9450 2700
Wire Wire Line
	9450 3900 9050 3900
Wire Wire Line
	9450 4000 9050 4000
Text Label 9150 1600 0    50   ~ 0
IO23
Text Label 9150 1900 0    50   ~ 0
IO3
Text Label 8800 2700 0    50   ~ 0
IO16
Text Label 9050 3900 0    50   ~ 0
IO26
Text Label 9050 4000 0    50   ~ 0
IO27
NoConn ~ 1900 3650
Wire Wire Line
	1900 3850 2200 3850
Wire Wire Line
	1900 4050 2200 4050
Wire Wire Line
	1900 4150 2200 4150
Wire Wire Line
	1900 4350 2200 4350
Wire Wire Line
	1900 4550 2200 4550
Text Label 2200 3850 2    50   ~ 0
OUT2
Text Label 2200 4050 2    50   ~ 0
OUT1
Text Label 2200 4150 2    50   ~ 0
P2-D4
Text Label 2200 4350 2    50   ~ 0
P2-D3
Text Label 2200 4550 2    50   ~ 0
P2-D2
$Comp
L power:+3.3V #PWR?
U 1 1
P 3950 1600
AR Path="/5F127084/6628EEDA" Ref="#PWR?"  Part="1" 
AR Path="/5F1E85DD/6628EEDA" Ref="#PWR?"  Part="1" 
AR Path="/65620D27/6628EEDA" Ref="#PWR?"  Part="1" 
F 0 "#PWR?" H 3950 1450 50  0001 C CNN
F 1 "+3.3V" H 3965 1773 50  0000 C CNN
F 2 "" H 3950 1600 50  0001 C CNN
F 3 "" H 3950 1600 50  0001 C CNN
	1    3950 1600
	1    0    0    -1  
$EndComp
$Comp
L Device:R_Small_US R?
U 1 1
P 3550 1600
AR Path="/5F1E85DD/6628EEE0" Ref="R?"  Part="1" 
AR Path="/65620D27/6628EEE0" Ref="R4"  Part="1" 
F 0 "R4" V 3450 1550 50  0000 L CNN
F 1 "10K" V 3650 1500 50  0000 L CNN
F 2 "" H 3550 1600 50  0001 C CNN
F 3 "~" H 3550 1600 50  0001 C CNN
	1    3550 1600
	0    1    -1   0   
$EndComp
Wire Wire Line
	3650 1600 3950 1600
$Comp
L power:+3.3V #PWR?
U 1 1
P 3950 2500
AR Path="/5F127084/662932E6" Ref="#PWR?"  Part="1" 
AR Path="/5F1E85DD/662932E6" Ref="#PWR?"  Part="1" 
AR Path="/65620D27/662932E6" Ref="#PWR?"  Part="1" 
F 0 "#PWR?" H 3950 2350 50  0001 C CNN
F 1 "+3.3V" H 3965 2673 50  0000 C CNN
F 2 "" H 3950 2500 50  0001 C CNN
F 3 "" H 3950 2500 50  0001 C CNN
	1    3950 2500
	1    0    0    -1  
$EndComp
$Comp
L Device:R_Small_US R?
U 1 1
P 3550 2500
AR Path="/5F1E85DD/662932EC" Ref="R?"  Part="1" 
AR Path="/65620D27/662932EC" Ref="R5"  Part="1" 
F 0 "R5" V 3450 2450 50  0000 L CNN
F 1 "10K" V 3650 2400 50  0000 L CNN
F 2 "" H 3550 2500 50  0001 C CNN
F 3 "~" H 3550 2500 50  0001 C CNN
	1    3550 2500
	0    1    -1   0   
$EndComp
Wire Wire Line
	3650 2500 3950 2500
$Comp
L power:+3.3V #PWR?
U 1 1
P 3950 3400
AR Path="/5F127084/66297501" Ref="#PWR?"  Part="1" 
AR Path="/5F1E85DD/66297501" Ref="#PWR?"  Part="1" 
AR Path="/65620D27/66297501" Ref="#PWR?"  Part="1" 
F 0 "#PWR?" H 3950 3250 50  0001 C CNN
F 1 "+3.3V" H 3965 3573 50  0000 C CNN
F 2 "" H 3950 3400 50  0001 C CNN
F 3 "" H 3950 3400 50  0001 C CNN
	1    3950 3400
	1    0    0    -1  
$EndComp
$Comp
L Device:R_Small_US R?
U 1 1
P 3550 3400
AR Path="/5F1E85DD/66297507" Ref="R?"  Part="1" 
AR Path="/65620D27/66297507" Ref="R6"  Part="1" 
F 0 "R6" V 3450 3350 50  0000 L CNN
F 1 "10K" V 3650 3300 50  0000 L CNN
F 2 "" H 3550 3400 50  0001 C CNN
F 3 "~" H 3550 3400 50  0001 C CNN
	1    3550 3400
	0    1    -1   0   
$EndComp
Wire Wire Line
	3650 3400 3950 3400
$Comp
L power:+3.3V #PWR?
U 1 1
P 3950 4300
AR Path="/5F127084/6629B5CB" Ref="#PWR?"  Part="1" 
AR Path="/5F1E85DD/6629B5CB" Ref="#PWR?"  Part="1" 
AR Path="/65620D27/6629B5CB" Ref="#PWR?"  Part="1" 
F 0 "#PWR?" H 3950 4150 50  0001 C CNN
F 1 "+3.3V" H 3965 4473 50  0000 C CNN
F 2 "" H 3950 4300 50  0001 C CNN
F 3 "" H 3950 4300 50  0001 C CNN
	1    3950 4300
	1    0    0    -1  
$EndComp
$Comp
L Device:R_Small_US R?
U 1 1
P 3550 4300
AR Path="/5F1E85DD/6629B5D1" Ref="R?"  Part="1" 
AR Path="/65620D27/6629B5D1" Ref="R7"  Part="1" 
F 0 "R7" V 3450 4250 50  0000 L CNN
F 1 "10K" V 3650 4200 50  0000 L CNN
F 2 "" H 3550 4300 50  0001 C CNN
F 3 "~" H 3550 4300 50  0001 C CNN
	1    3550 4300
	0    1    -1   0   
$EndComp
Wire Wire Line
	3650 4300 3950 4300
$Comp
L power:+3.3V #PWR?
U 1 1
P 5050 1950
AR Path="/5F127084/6629F3E8" Ref="#PWR?"  Part="1" 
AR Path="/5F1E85DD/6629F3E8" Ref="#PWR?"  Part="1" 
AR Path="/65620D27/6629F3E8" Ref="#PWR?"  Part="1" 
F 0 "#PWR?" H 5050 1800 50  0001 C CNN
F 1 "+3.3V" H 5065 2123 50  0000 C CNN
F 2 "" H 5050 1950 50  0001 C CNN
F 3 "" H 5050 1950 50  0001 C CNN
	1    5050 1950
	1    0    0    -1  
$EndComp
$Comp
L Device:R_Small_US R?
U 1 1
P 4650 1950
AR Path="/5F1E85DD/6629F3EE" Ref="R?"  Part="1" 
AR Path="/65620D27/6629F3EE" Ref="R8"  Part="1" 
F 0 "R8" V 4550 1900 50  0000 L CNN
F 1 "10K" V 4750 1850 50  0000 L CNN
F 2 "" H 4650 1950 50  0001 C CNN
F 3 "~" H 4650 1950 50  0001 C CNN
	1    4650 1950
	0    1    -1   0   
$EndComp
Wire Wire Line
	4750 1950 5050 1950
$Comp
L power:+3.3V #PWR?
U 1 1
P 5050 2850
AR Path="/5F127084/662A368F" Ref="#PWR?"  Part="1" 
AR Path="/5F1E85DD/662A368F" Ref="#PWR?"  Part="1" 
AR Path="/65620D27/662A368F" Ref="#PWR?"  Part="1" 
F 0 "#PWR?" H 5050 2700 50  0001 C CNN
F 1 "+3.3V" H 5065 3023 50  0000 C CNN
F 2 "" H 5050 2850 50  0001 C CNN
F 3 "" H 5050 2850 50  0001 C CNN
	1    5050 2850
	1    0    0    -1  
$EndComp
$Comp
L Device:R_Small_US R?
U 1 1
P 4650 2850
AR Path="/5F1E85DD/662A3695" Ref="R?"  Part="1" 
AR Path="/65620D27/662A3695" Ref="R9"  Part="1" 
F 0 "R9" V 4550 2800 50  0000 L CNN
F 1 "10K" V 4750 2750 50  0000 L CNN
F 2 "" H 4650 2850 50  0001 C CNN
F 3 "~" H 4650 2850 50  0001 C CNN
	1    4650 2850
	0    1    -1   0   
$EndComp
Wire Wire Line
	4750 2850 5050 2850
$Comp
L power:+3.3V #PWR?
U 1 1
P 5050 3750
AR Path="/5F127084/662A7B16" Ref="#PWR?"  Part="1" 
AR Path="/5F1E85DD/662A7B16" Ref="#PWR?"  Part="1" 
AR Path="/65620D27/662A7B16" Ref="#PWR?"  Part="1" 
F 0 "#PWR?" H 5050 3600 50  0001 C CNN
F 1 "+3.3V" H 5065 3923 50  0000 C CNN
F 2 "" H 5050 3750 50  0001 C CNN
F 3 "" H 5050 3750 50  0001 C CNN
	1    5050 3750
	1    0    0    -1  
$EndComp
$Comp
L Device:R_Small_US R?
U 1 1
P 4650 3750
AR Path="/5F1E85DD/662A7B1C" Ref="R?"  Part="1" 
AR Path="/65620D27/662A7B1C" Ref="R10"  Part="1" 
F 0 "R10" V 4550 3700 50  0000 L CNN
F 1 "10K" V 4750 3650 50  0000 L CNN
F 2 "" H 4650 3750 50  0001 C CNN
F 3 "~" H 4650 3750 50  0001 C CNN
	1    4650 3750
	0    1    -1   0   
$EndComp
Wire Wire Line
	4750 3750 5050 3750
$EndSCHEMATC
